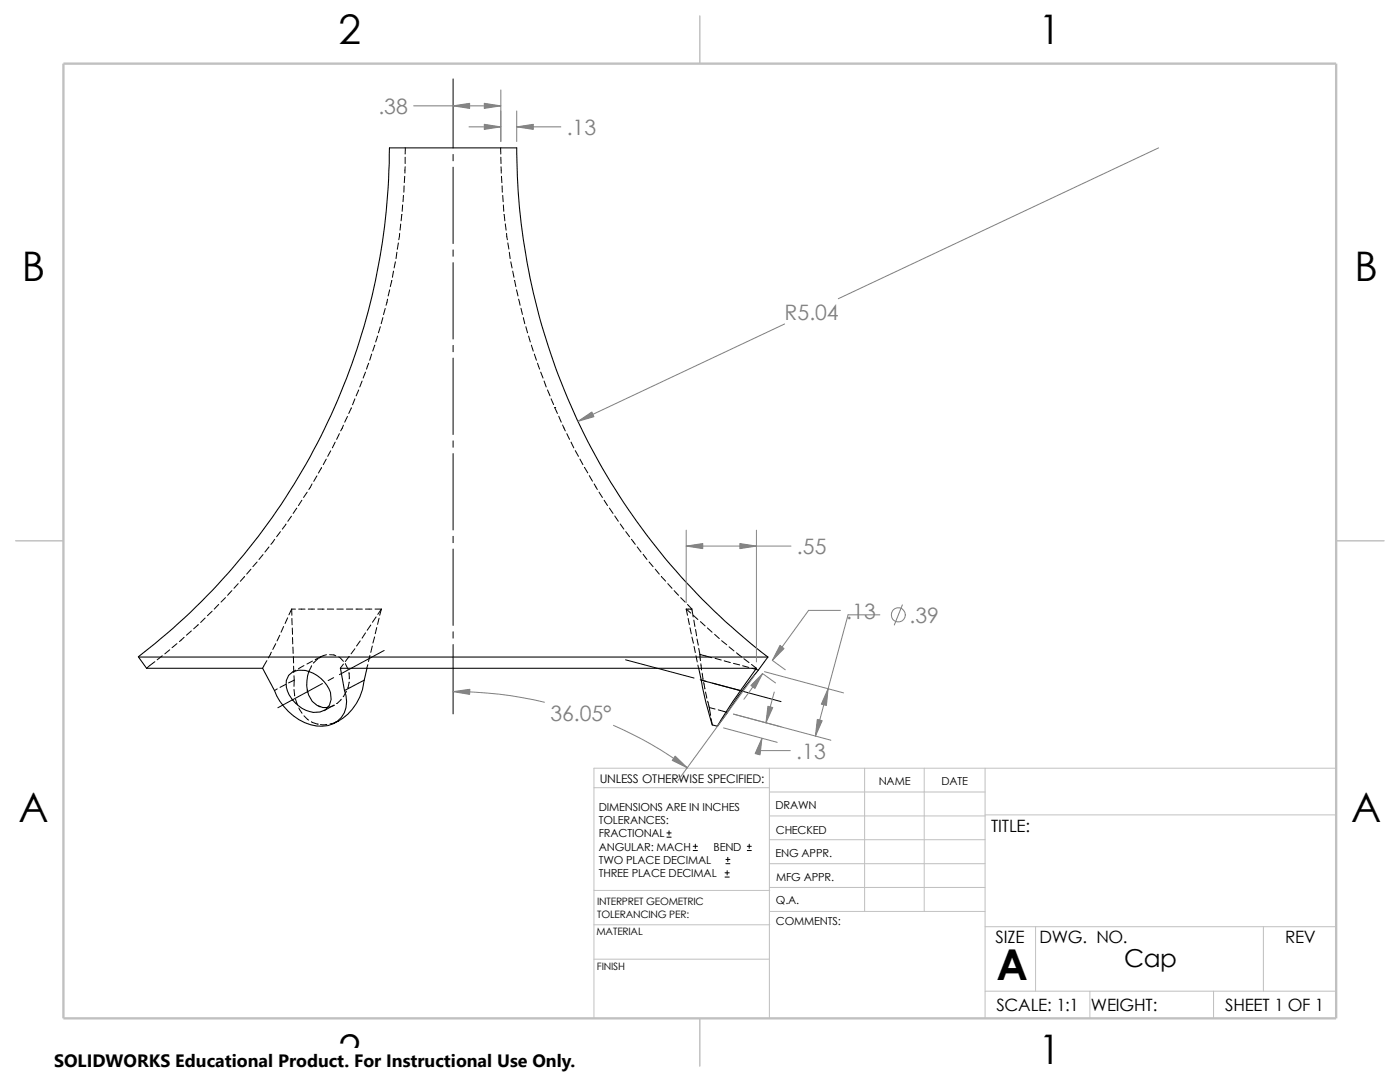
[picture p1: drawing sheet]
<svg xmlns="http://www.w3.org/2000/svg" width="279mm" height="216mm" viewBox="0 0 279 216" stroke-linecap="round" stroke-linejoin="round" font-family="sans-serif">
<g fill="none" stroke="#c0c0c0" stroke-width=".2">
<path d="M118.5 157.2h35M153.5 153.3v49.9M153.5 158h43.1M172.6 153.3v28.6M184.4 153.3v28.6M196.6 153.3v49.9M266.7 153.3h-148.2v49.9M118.5 177.7h35.1M153.5 167.6h43.1M153.5 162.8h43.1M153.5 172.3h43.1M153.5 177.1h43.1"/>
<path d="M196.6 162.6h70.1M118.5 191.4h35M118.5 184.5h35.1M153.6 181.9h43M196.6 197.8h70.1M196.6 184.9h70.1M206.7 184.9v12.9M217.5 197.8v5.4M242.2 197.8v5.4M252.1 184.9v12.9"/>
</g>
<path d="M139.7 3.2v9.5M3.1 107.9h9.6M266.7 107.9h9.5M139.7 203.2v9.5" fill="none" stroke="#c0c0c0" stroke-width=".21"/>
<path d="M12.7 12.7h254v190.5h-254z" fill="none" stroke="#c0c0c0" stroke-width=".47"/>
<g fill="none" stroke="#000" stroke-width=".2">
<path d="M90.4 15.7v13.8M80.5 39l-.1 1.3M80.6 37.1v1.3M80.8 35.2l-.1 1.2M80.9 31.4v1.2M80.9 33.3l-.1 1.2M80.9 29.5v1.2M90.4 30.8v1.3M90.4 33.4v15.2M99.9 29.5v1.2M99.9 31.4l.1 1.2M100 33.3v1.2"/>
<path d="M100.1 35.2l.1 1.2M100.2 37.1v1.3M100.3 39l.1 1.3M77.3 59.7l-.3 1.2M77.8 57.8l-.3 1.3M78.2 56l-.3 1.2M78.5 54.1l-.2 1.2M78.9 52.2l-.2 1.3M79.2 50.3l-.2 1.3M79.5 48.5l-.2 1.2M79.8 46.6l-.2 1.2M80 44.7l-.2 1.2"/>
<path d="M80.2 42.8l-.1 1.3M80.3 40.9v1.3M90.4 49.9v1.2M90.4 52.4v15.2M100.5 40.9v1.3M100.6 42.8l.2 1.3M100.8 44.7l.2 1.2M101.1 46.6l.2 1.2M101.3 48.5l.3 1.2M101.6 50.3l.2 1.3M101.9 52.2l.3 1.3M102.3 54.1l.3 1.2"/>
<path d="M102.7 56h.1M102.7 56l.3 1.2M103.1 57.8l.3 1.3M103.5 59.7l.3 1.2M70.8 79.6l-.4 1.2M71.6 77.8l-.5 1.2M72.3 76l-.5 1.2M72.9 74.3l-.4 1.1M73.6 72.5l-.4 1.2M74.2 70.7l-.4 1.2M74.8 68.9l-.4 1.2M75.4 67.1l-.4 1.1"/>
<path d="M75.9 65.2l-.4 1.2M76.4 63.4l-.3 1.2M76.9 61.6l-.4 1.2M90.4 68.9v1.3M90.4 71.5v15.2M104 61.5l.3 1.2M104.4 63.4l.3 1.2M104.9 65.2l.4 1.2M105.5 67.1l.3 1.1M106 68.9l.4 1.2M106.6 70.7l.5 1.2M107.3 72.5l.4 1.2"/>
<path d="M107.9 74.3l.5 1.1M108.6 76l.4 1.2M109.3 77.8l.5 1.2M110 79.6l.5 1.1M60.2 99.8l-.6 1.1M61.3 98.2l-.7 1.1M62.3 96.6l-.7 1.1M63.2 95l-.6 1.1M64.2 93.3l-.7 1.1M65.1 91.6l-.6 1.1M66 90l-.6 1.1M66.9 88.2l-.6 1.2"/>
<path d="M67.7 86.5l-.5 1.2M68.5 84.8l-.5 1.2M69.3 83.1l-.5 1.1M70.1 81.4l-.5 1.1M90.4 88v1.2M90.4 90.5v15.2M110.7 81.3h.1M110.7 81.3l.6 1.2M111.5 83.1l.5 1.1M112.3 84.8l.5 1.2M113.1 86.5l.6 1.2M114 88.2l.5 1.2"/>
<path d="M114.8 89.9l.6 1.2M115.7 91.6l.6 1.1M116.6 93.3l.7 1.1M117.6 94.9l.6 1.1M118.6 96.6l.6 1.1M119.5 98.2l.7 1.1M120.6 99.8l.6 1.1M45 119.3l-.9 .8M46.3 117.9l-.9 .9M47.5 116.5l-.8 .9M48.8 115l-.8 1M50.1 113.6l-.9 1"/>
<path d="M51.3 112.1l-.8 1M52.5 110.7l-.8 .9M53.7 109.1l-.8 1.1M54.8 107.6l-.7 1M56 106.1l-.8 1M57.1 104.6l-.8 1M58.2 103l-.8 1M59.2 101.4l-.7 1M90.4 107v1.3M90.4 109.6v15.2M121.6 101.4l.7 1M122.7 103l.7 1"/>
<path d="M123.8 104.6l.7 1M124.9 106.1l.7 1M126 107.6l.8 1M127.2 109.1l.7 1.1M128.4 110.6l.7 1M129.5 112.1l.8 1M130.8 113.6l.8 1M132 115l.8 1M133.3 116.5l.8 .9M134.5 117.9l.9 .9M135.8 119.3l.9 .8M30.9 132l-1.6 1.3"/>
<path d="M32.4 130.9l-1 .8M33.9 129.7l-1 .8M35.3 128.4l-1 .8M36.7 127.2l-.9 .8M38.2 125.9l-1 .8M39.6 124.6l-.9 .9M40.9 123.3l-.9 .9M42.3 122l-.9 .9M43.6 120.6l-.8 .9M53.3 131.8l-.9 1.5M54.1 130.1l-.5 1.2M55 128.4l-.6 1.2"/>
<path d="M55.3 137.5l-.5 .3M55.8 126.7l-.5 1.2M56.6 125l-.5 1.2M57 136.6l-1.1 .6M57.4 123.3l-.5 1.1M57.6 136.3l1.1-.6v1.2M58.2 121.5h.8M58.2 121.5l-.5 1.2M58.2 121.5l.1 1.3M58.3 123.4v1.3M58.3 139.5l.2 .2M58.3 125.3l.1 1.3"/>
<path d="M58.4 127.2v1.3M58.5 129.1v1.3M58.5 131l.1 1.3M58.6 132.9v1.3M58.7 137.6l.1 1.3M58.7 134.8v.9M59 139.5l.4 1.2M59 133.7l-.6 .4M59.6 121.5h1.3M60.7 132.8l-1.1 .6M61.3 137.7l.1 .4M61.5 121.5h1.3"/>
<path d="M62.2 132.8l-.6 1.2M62.4 131.9l-1.1 .6M63.4 121.5h1.3M63.5 131.4l-1 .9M64.1 131l-1.2 .6M64.1 131.1l-.5 .2M64.3 136.4l-8.8 4.8M65.2 130.6l-1.2 .5M65.3 121.5h1.3M65.8 130.6l.8 .1 .4 .2M66.6 135.2l-1.1 .6M67.2 121.5h1.3"/>
<path d="M67.6 131.1l.9 .9M68.1 139.5l-.9 .9M68.5 132.5l-.6 .8M68.9 132.4l.6 1.2M69.1 121.5h1.3M69.1 137.9l-.6 1.1M69.6 134.2l.1 1.3M69.7 131l-.8 1M69.7 136.1l-.3 1.2M70.8 129.5l-.7 1M71 121.5h1.3M71.9 127.9l-.7 1"/>
<path d="M72.9 121.5h1.3M72.9 126.3l-.6 1M73.4 132.6l-.2 .7M73.8 130.8l-.3 1.2M74 124.7l-.7 1.1M74.3 128.9l-.3 1.3M74.8 127.1l-.4 1.2M74.8 121.5h1.3M75.1 123.1l-.8 1.1M75.2 125.2l-.3 1.2M75.6 123.4l-.2 1.2M76.1 121.5l-.7 1.1"/>
<path d="M76.1 121.5l-.3 1.3M76.7 129.8l-9 4.8M90.4 126.1v1.2M90.4 128.6v13.9M124.8 131.7l13.7 3.6M136.9 121.5l1 .8M136.9 121.5l.3 1.3M137.2 120.6l.9 .9h-1.2M137.3 123.4l.3 1.2M137.7 125.3l.3 1.2M138 121.5l.3 1.6M138.1 127.1l.3 1.3"/>
<path d="M138.3 122.8l1 .8M138.5 123.7l.2 1.3M138.5 129l.3 1.2M138.8 125.6l.2 1.3M138.9 130.9l.2 1.2M139.1 127.5l.3 1.2M139.3 132.7l.1 .6M139.4 129.4l.3 1.2M139.7 130.6h.1M139.7 130.6l.1 1.2M139.7 130.6l2.4 .6M139.7 135.6l1.3 .4"/>
<path d="M139.8 124l.9 .9M139.9 132.5l.1 1.2M140.1 134.3l.2 1.3M140.4 136.2l.3 1.3M140.8 138.1l.3 1.2M141.2 125.3l.9 .9M141.2 139.9l.6 2.8M142.2 136.3l13.7 3.7M142.6 126.6l1 .8M142.7 131.4l1.2 .3M144 127.8l1 .9M144.5 131.9l1.3 .3"/>
<path d="M145.5 129.1l1 .8M146.4 132.4l1.2 .3M147 130.3l1 .8M148.2 132.8l1.2 .4M148.5 131.4l1 .8M150 132.6l1 .7M150.1 133.3l1.2 .4M59.1 140.4h.1M59.6 141.3l.7 1M60.7 142.8l.9 .9M62.1 144l1.2 .5M63.3 144.5h.1"/>
<path d="M63.5 140.8l.4 .3M64 144.6h1.2M66.6 140.7l-1.2 .4M66.7 140.7l-2 1.1M66.7 140.7h.1M66.8 144.3h-.1M67.6 143.8l-1.1 .5-.6 .1M141.5 141.2l1.2 .3M141.9 143.4l.3 1.3M143.3 141.6l1.9 .6M133.1 167h.8M133.1 166.2h.8"/>
<path d="M133.5 165.8v.8M138.3 169.7h.9M138.3 168.9h.9M138.8 168.4v.9M144.7 175h.8M144.7 174.2h.8M144.9 172.3h.8M144.9 171.5h.8M145.1 173.7v.9M145.2 171.1v.8M149.1 169.7h.8M149.1 168.9h.8"/>
<path d="M149.5 168.4v.9"/>
</g>
<g fill="none" stroke="#000" stroke-width=".21">
<path d="M27.6 131.1a128.4 128.4 0 0 0 50.2-101.6h25.3a128.1 128.1 0 0 0 50.1 101.6M57.6 134.7a3.6 3.6 0 0 1 4.1-.7 6.9 6.9 0 0 1 4.3 4.2 3.1 3.1 0 0 1-.9 3.3 3.1 3.1 0 0 1-3.3 .5 6.6 6.6 0 0 1-4.7-5.6v-.6zM61.6 134a6.4 6.4 0 0 0 .7 6 3.1 3.1 0 0 0 3.1 1.1M68.7 137.8l-.8-4.5h83.1l-3.2 4.5M72.7 135.7l-4 2.1M72.7 135.7a10.5 10.5 0 0 1-5.1 8.1M73.2 133.3l-.5 2.4M139.4 133.3l.6 2.4M140 135.7l7.8 2.1M140 135.7l.9 4.5 1.3 4.5 1 .2M147.8 137.8l-4.6 7.1M153.2 131.1l-4.8 6.3-3.2 4.7"/>
<path d="M153.2 131.1h-125.6l1.7 2.2h23.1l2.4 4.5a10.8 10.8 0 0 0 9.5 7.1 4.8 4.8 0 0 0 4.7-6.1l-.3-1M67.6 143.8l-.8 .5M67.6 143.8h.1M145.2 142.2l-2 2.7"/>
</g>
<g fill="none" stroke="#808080" stroke-width=".2">
<path d="M99.9 17.9v10.3M82.5 21.1h17.4M93.6 25.3h6.3M103.1 22.1v6.1M103.1 25.3h8.8M231.2 29.5l-63.9 30.1M156.6 64.6l-41.2 19.5M136.9 105.8v14.5M136.9 109h21M151 105.8v26.3M90.4 138a76.4 76.4 0 0 1 18.3 2.1M150.6 134.8l-15.3 20.9"/>
<path d="M152.2 134.4l-3.7 5.1M152.3 134.5l2.5 1.8M152.6 134l15.8 4.3M154.3 131.9l2.4 1.7M154.5 138.1l-1.6 6.1M167.7 121.8h-6.3l-7.3 10M175.6 122.7h-6.4l-6.5 24.2M180.1 120.7l-1.6 4M122.4 144.7a76.6 76.6 0 0 1 14.8 8.5M144.4 145.2l10.7 2.9M146.4 142.5l19.4 5.2M152.1 147.3l-.7 2.5h6.3"/>
<circle cx="179.3" cy="122.7" r="1.41"/>
</g>
<g fill="#808080" stroke="#808080" stroke-width=".2">
<path d="M153.2 140.9l1 .3-1.3 3z"/>
<path d="M152.2 134.4l-1.5 3-.8-.6z"/>
<path d="M152.1 147.3l-.4 3.3-1-.2z"/>
<path d="M155.7 128.8l.8 .6-2.4 2.4z"/>
<path d="M115.4 84.1l2.7-1.9 .4 .9z"/>
<path d="M96.6 24.8l3.3 .5-3.3 .5z"/>
<path d="M103.1 25.3l3.3-.5v1z"/>
<path d="M96.6 20.6l3.3 .5-3.3 .5z"/>
<path d="M90.4 21.1l3.3-.5v1z"/>
<path d="M134.7 150.9l2.5 2.3-3-1.5z"/>
<path d="M90.4 138l3.4-.5-.1 1.1z"/>
<path d="M163.1 143.6l1 .2-1.4 3.1z"/>
<path d="M165.3 137.4l-.4 3.4-1-.3z"/>
<path d="M147.7 108.5l3.3 .5-3.3 .5z"/>
<path d="M136.9 109l3.4-.5v1z"/>
</g>
<path d="M10.8 209.2h104.1v6.7h-104.1z" fill="#fff"/>
<text font-size="8.5" x="198.8" y="195.5">A</text>
<g font-size="8.1">
<text x="67.6" y="8.8">2</text>
<text x="207.3" y="8.8">1</text>
<text x="4.4" y="56.1">B</text>
<text x="270.3" y="56.1">B</text>
<text x="3.7" y="164.1">A</text>
<text x="269.6" y="164.1">A</text>
<text x="67.6" y="212.3">2</text>
<text x="207.3" y="212.3">1</text>
</g>
<text font-size="4.9" x="224.3" y="193">Cap</text>
<g font-size="4.2" fill="#808080">
<text x="75.5" y="22.8">.38</text>
<text x="113.1" y="27">.13</text>
<text x="156.6" y="63.8">R5.04</text>
<text x="159" y="110.6">.55</text>
<text x="168.9" y="123.5">.13</text>
<text x="181.5" y="124.3">.39</text>
<text x="109.8" y="143.9">36.05°</text>
<text x="158.9" y="151.4">.13</text>
</g>
<text font-size="3.6" x="10.8" y="213">SOLIDWORKS Educational Product. For Instructional Use Only.</text>
<g font-size="3.4">
<text x="197.8" y="166">TITLE:</text>
<text x="198.7" y="188.1">SIZE</text>
<text x="207.5" y="188.1">DWG. NO.</text>
<text x="256.5" y="188.2">REV</text>
<text x="198.8" y="201.7">SCALE: 1:1</text>
<text x="217.7" y="201.8">WEIGHT:</text>
<text x="244.5" y="201.7">SHEET 1 OF 1</text>
</g>
<text font-size="2.4" x="119.7" y="156.2">UNLESS OTHERWISE SPECIFIED:</text>
<g font-size="2.2">
<text x="119.5" y="161.8">DIMENSIONS ARE IN INCHES</text>
<text x="154.8" y="161.5">DRAWN</text>
<text x="175.4" y="156.7">NAME</text>
<text x="187.9" y="156.7">DATE</text>
<text x="119.5" y="164.4">TOLERANCES:</text>
<text x="119.5" y="167.1">FRACTIONAL</text>
<text x="154.8" y="166.3">CHECKED</text>
<text x="119.5" y="169.8">ANGULAR: MACH</text>
<text x="119.5" y="172.4">TWO PLACE DECIMAL</text>
<text x="142.4" y="169.8">BEND</text>
<text x="154.8" y="171">ENG APPR.</text>
<text x="119.5" y="175">THREE PLACE DECIMAL</text>
<text x="154.9" y="175.7">MFG APPR.</text>
<text x="154.9" y="184.7">COMMENTS:</text>
<text x="154.9" y="180.5">Q.A.</text>
</g>
<g font-size="2">
<text x="119.2" y="180.6">INTERPRET GEOMETRIC</text>
<text x="119.2" y="183.1">TOLERANCING PER:</text>
<text x="119" y="186.6">MATERIAL</text>
<text x="119.1" y="193.5">FINISH</text>
</g>
</svg>
